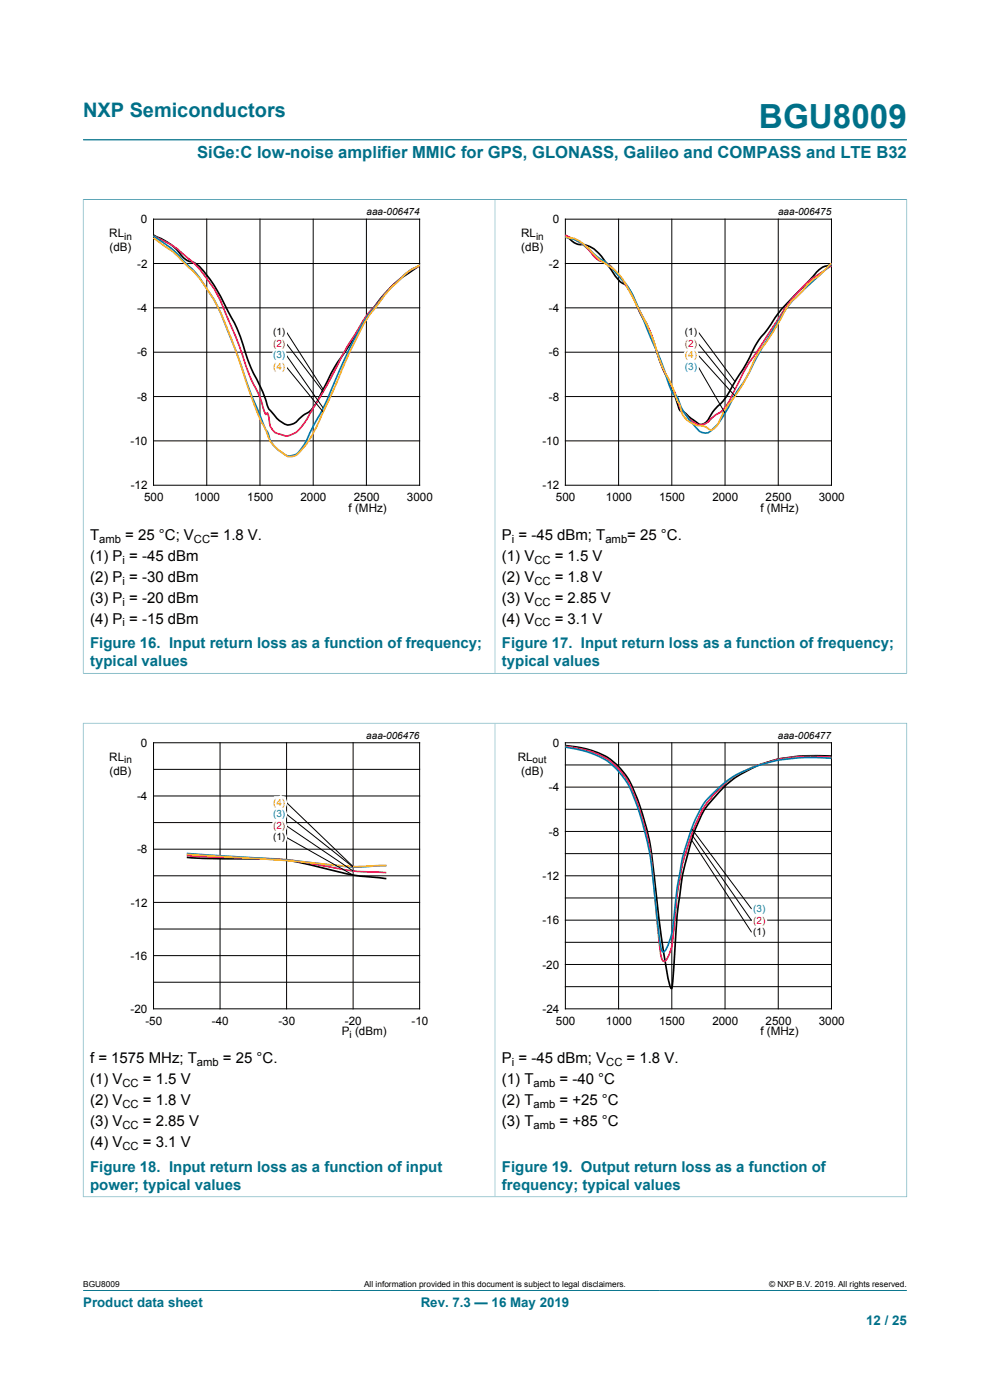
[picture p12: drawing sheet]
<svg xmlns="http://www.w3.org/2000/svg" width="210mm" height="297mm" viewBox="0 0 210 297" stroke-linecap="round" stroke-linejoin="round" font-family="sans-serif">
<path d="M17.6 29.7h174.8M17.6 42.3h174.8M17.6 42.3v100.6M105 42.3v100.5M192.4 42.3v100.6M17.6 142.8h174.8M17.6 153.4h174.8M17.6 153.3v100.7M105 153.4v100.5M192.4 153.3v100.7M17.6 253.9h174.8M17.6 273.8h174.8" fill="none" stroke="#007088" stroke-width=".21"/>
<g fill="none" stroke="#000" stroke-width=".21">
<path d="M32.6 46.5h56.4v56.4h-56.4zM32.6 55.9h56.4M43.9 46.5v56.4M55.1 46.5v56.4M66.4 46.5v56.4M77.7 46.5v56.4M119.9 46.5h56.5v56.4h-56.5zM119.9 55.9h56.5M131.2 46.5v56.4M142.5 46.5v56.4M153.8 46.5v56.4M165.1 46.5v56.4"/>
<path d="M32.6 74.7h56.4M32.6 65.3h56.4M60.8 70.5l7.8 12.1M60.8 73l7.8 10.1M60.8 75.4l7.8 11.2M60.8 77.9l7.8 9.5M119.9 74.7h56.5M119.9 65.3h56.5M148.2 70.5l7.7 10.5M148.2 73l7.7 9.6M148.2 75.4l7.7 8.6M148.2 77.9l5.6 9.7"/>
<path d="M32.6 93.5h56.4M32.6 84.1h56.4M119.9 93.5h56.5M119.9 84.1h56.5M32.6 157.6h56.4v56.4h-56.4zM46.7 157.6v56.4M60.8 157.6v56.4M74.9 157.6v56.4M119.9 157.6h56.5v56.4h-56.5zM131.2 157.6v56.4M142.5 157.6v56.4M153.8 157.6v56.4"/>
<path d="M165.1 157.6v56.4M32.6 174.5h56.4M32.6 168.9h56.4M32.6 163.2h56.4M60.8 170.3l14.1 13.5M60.8 172.7l14.1 11.2M60.8 175.2l14.1 9.6M60.8 177.7l14.1 7.9M119.9 176.4h56.5M119.9 171.7h56.5M119.9 167h56.5M119.9 162.3h56.5"/>
<path d="M146.7 175.8l12.7 17M146.7 177l12.7 18.3M146.7 178.3l12.7 19.5M32.6 197.1h56.4M32.6 191.4h56.4M32.6 185.8h56.4M32.6 180.1h56.4M119.9 185.8h56.5M119.9 199.9h56.5M119.9 195.2h56.5M119.9 190.5h56.5M119.9 181.1h56.5"/>
<path d="M32.6 208.4h56.4M32.6 202.7h56.4M119.9 209.3h56.5M119.9 204.6h56.5"/>
</g>
<path d="M32.6 49.9a13.4 13.4 0 0 1 6.3 4.7 3.8 3.8 0 0 0 2.2 1.1 17.1 17.1 0 0 1 4.6 5.3l1.2 2a62.9 62.9 0 0 1 4.9 10.8 64.6 64.6 0 0 0 4.1 9.7l.5 1.5a4.9 4.9 0 0 0 1.8 3.2l1.5 1.3a2.41 2.41 0 0 0 3.6-.5l.9-.8a7.1 7.1 0 0 0 3.7-4.4 52.3 52.3 0 0 1 6.3-10.7l2.3-3.5a44.1 44.1 0 0 1 7.2-9.4l1.6-1.4 3.7-2.5M119.9 50.1l.5 .2a4 4 0 0 0 3.2 1.6 6.3 6.3 0 0 1 4.5 3.2l.9 1.2a15.8 15.8 0 0 0 3 3.8l.2 .1a6.8 6.8 0 0 1 2.6 4l.9 2.1a35.3 35.3 0 0 1 4.2 10.2l.7 1.8a43.2 43.2 0 0 1 3.6 8.7l.2 .2h.4l2.7 2.2a1.56 1.56 0 0 0 1.5 .6 1.56 1.56 0 0 0 1.3-1.1 12.5 12.5 0 0 1 3.1-3.8l1.9-3.1a69.5 69.5 0 0 0 5.3-9.3l2.2-2.9a54.3 54.3 0 0 1 9.1-10.5 8.6 8.6 0 0 1 3.1-2.8l.5-.1 .9-.5M119.9 158.2a19.6 19.6 0 0 1 9.8 3 16.2 16.2 0 0 1 5.5 8.4 60.6 60.6 0 0 1 3.7 17.7 186.1 186.1 0 0 0 3.2 22l.2 .4h.2l.6-6.7a122.6 122.6 0 0 1 2.1-19.2 40.9 40.9 0 0 1 4.4-12.3 25.8 25.8 0 0 1 7.8-7.4 27.3 27.3 0 0 1 14.9-3.8l4.1 .1M39.6 181.9l4 .2 6.6 .1a58.3 58.3 0 0 1 15 1.1l4 1a48.5 48.5 0 0 0 12.1 2l.7 .1" fill="none" stroke="#000" stroke-width=".35"/>
<path d="M32.6 50.1a21.9 21.9 0 0 1 7.6 4.9 30.2 30.2 0 0 1 8.2 12.7 99.1 99.1 0 0 1 4.5 11.8l.9 2.1a19.4 19.4 0 0 1 2.2 5.6l.4 .7 .3-.3 .3 1.1a3.1 3.1 0 0 0 2.7 3.5 3.2 3.2 0 0 0 3.6-.9 48.2 48.2 0 0 0 4.4-6.7l2.2-4a96.8 96.8 0 0 1 8.7-14.7l.9-.9a33.4 33.4 0 0 1 8.1-7.9l1.4-.8M119.9 49.9a13.4 13.4 0 0 1 6.3 4.7 3.8 3.8 0 0 0 2.3 1.1 17.1 17.1 0 0 1 4.6 5.3l1.1 2a62.9 62.9 0 0 1 4.9 10.8 64.6 64.6 0 0 0 4.1 9.7l.6 1.5a4.9 4.9 0 0 0 1.8 3.2l1.4 1.3a2.41 2.41 0 0 0 3.7-.5l.8-.8a7.1 7.1 0 0 0 3.8-4.4 52.3 52.3 0 0 1 6.3-10.7l2.2-3.5a44.1 44.1 0 0 1 7.2-9.4l1.7-1.4 3.7-2.5M119.9 158.3a19.5 19.5 0 0 1 9.8 3.4 16.2 16.2 0 0 1 5.2 7.9 59.7 59.7 0 0 1 3.8 18.4l.5 5.5a68.3 68.3 0 0 0 1.3 10.1l.2 .3a1.15 1.15 0 0 0 1.1-1.1l.3-.6a30.4 30.4 0 0 0 1.1-7.9l.5-5.1a55.3 55.3 0 0 1 3.1-12.5 22.1 22.1 0 0 1 11.1-13.2 33.8 33.8 0 0 1 17.6-2.9h.9M39.6 181.5l10.6 .4a83.9 83.9 0 0 1 21.5 2.4 48.8 48.8 0 0 0 9.5 .8h.8" fill="none" stroke="#ed1556" stroke-width=".35"/>
<path d="M32.6 50.1a26.1 26.1 0 0 1 7.2 6.2 22.5 22.5 0 0 1 4.8 6.1l.3 .3a84 84 0 0 1 5.4 12.3 155 155 0 0 0 6.2 16.4l.2 .2a7.6 7.6 0 0 0 1.8 3.5l1.2 .8a2.59 2.59 0 0 0 4-.4 23.1 23.1 0 0 0 2.7-5.1 112.3 112.3 0 0 0 6.4-13.6 54.5 54.5 0 0 1 6.2-11l.2-.3a37.5 37.5 0 0 1 8.4-8.5l1.4-.8M119.9 50.3a10.9 10.9 0 0 1 6.3 3.8l1 .8a14 14 0 0 1 4.4 4.1 17.5 17.5 0 0 1 4.1 7l1.4 3.3a105.4 105.4 0 0 1 4.7 12.1l.3 .8a2.14 2.14 0 0 0 1 1.6h.1a6.6 6.6 0 0 1 1.4 2.8 21 21 0 0 0 3.8 4.9l.4 .2a1.74 1.74 0 0 0 2.3-.5 21.3 21.3 0 0 0 4.2-6.4l3-4.7a148.1 148.1 0 0 1 9-15.4l1.2-1.3 7.9-7.4M119.9 158.5a20 20 0 0 1 9.8 3.6 18 18 0 0 1 5.5 9.1 71.4 71.4 0 0 1 3.7 19.3l.2 1.8a54.1 54.1 0 0 0 1.4 9.5l.2 .2a5.4 5.4 0 0 0 1.6-3.2l.4-2a102 102 0 0 1 2.5-16.4 31.3 31.3 0 0 1 4.8-10.8 23.5 23.5 0 0 1 13.7-8l1.8-.4a46.9 46.9 0 0 1 10.9-.3M39.6 181.1l4 .2a349.9 349.9 0 0 1 30.3 2.6l1.7 .1 6.4-.4" fill="none" stroke="#0082c4" stroke-width=".35"/>
<path d="M32.6 50.5a35.3 35.3 0 0 1 7.2 6 27.8 27.8 0 0 1 6.7 9.2l2.8 6.7 1.9 5.5a74.7 74.7 0 0 0 5.4 13.8 8 8 0 0 0 3.9 4.8 2.31 2.31 0 0 0 3.2-.8 26 26 0 0 0 5-8.6l3.8-8.7a85.6 85.6 0 0 1 6-11.7 53.8 53.8 0 0 1 5.5-6.6l1-1a12.4 12.4 0 0 1 4-2.9M119.9 50.2l.5 .2a6.7 6.7 0 0 1 4.9 2.8 20.7 20.7 0 0 0 5.1 4 26.2 26.2 0 0 1 4.9 8 45.2 45.2 0 0 1 4.6 11l1 2.5 1.6 3.2 1.1 3a5.2 5.2 0 0 1 1 2.8 5.5 5.5 0 0 0 4.7 2.7l.5 .2a1.25 1.25 0 0 0 1.7 .3l.8-.9a21.5 21.5 0 0 1 3.8-6.2l1.5-2.3 1.5-2.9a20.2 20.2 0 0 1 3.7-6.4l2.7-4.4a12.7 12.7 0 0 1 4.1-5.4l.5-.5a13.5 13.5 0 0 1 4-3.8l2.3-2.2M39.6 181.2l5.6 .4a496.1 496.1 0 0 1 29.7 2.2l7.1-.2" fill="none" stroke="#fcb316" stroke-width=".35"/>
<text font-size="7.1" fill="#007088" x="161" y="27.2">BGU8009</text>
<text font-size="4.2" fill="#007088" x="17.6" y="24.8">NXP Semiconductors</text>
<text font-size="3.5" fill="#007088" x="41.8" y="33.5">SiGe:C low-noise amplifier MMIC for GPS, GLONASS, Galileo and COMPASS and LTE B32</text>
<g font-size="3.2">
<text x="19.1" y="114.5">T</text>
<text x="19.1" y="119">(1) P = -45 dBm</text>
<text x="26.6" y="114.5">= 25 °C; V</text>
<text x="44.6" y="114.5">= 1.8 V.</text>
<text x="106.5" y="114.5">P = -45 dBm; T</text>
<text x="106.5" y="119">(1) V</text>
<text x="117.7" y="119">= 1.5 V</text>
<text x="133.1" y="114.5">= 25 °C.</text>
<text x="19.1" y="123.4">(2) P = -30 dBm</text>
<text x="106.5" y="123.4">(2) V</text>
<text x="117.7" y="123.4">= 1.8 V</text>
<text x="19.1" y="127.8">(3) P = -20 dBm</text>
<text x="106.5" y="127.8">(3) V</text>
<text x="117.7" y="127.8">= 2.85 V</text>
<text x="19.1" y="132.3">(4) P = -15 dBm</text>
<text x="106.5" y="132.3">(4) V</text>
<text x="117.7" y="132.3">= 3.1 V</text>
<text x="19.1" y="225.6">f = 1575 MHz; T</text>
<text x="47.3" y="225.6">= 25 °C.</text>
<text x="106.5" y="225.6">P = -45 dBm; V</text>
<text x="132.9" y="225.6">= 1.8 V.</text>
<text x="19.1" y="230">(1) V</text>
<text x="30.3" y="230">= 1.5 V</text>
<text x="106.5" y="230">(1) T</text>
<text x="118.7" y="230">= -40 °C</text>
<text x="19.1" y="234.5">(2) V</text>
<text x="19.1" y="238.9">(3) V</text>
<text x="30.3" y="234.5">= 1.8 V</text>
<text x="30.3" y="238.9">= 2.85 V</text>
<text x="106.5" y="234.5">(2) T</text>
<text x="106.5" y="238.9">(3) T</text>
<text x="118.7" y="234.5">= +25 °C</text>
<text x="118.7" y="238.9">= +85 °C</text>
<text x="19.1" y="243.4">(4) V</text>
<text x="30.3" y="243.4">= 3.1 V</text>
</g>
<g font-size="3.2" fill="#007088">
<text x="19.1" y="137.5">Figure 16. Input return loss as a function of frequency;</text>
<text x="106.5" y="137.5">Figure 17. Input return loss as a function of frequency;</text>
<text x="19.1" y="141.3">typical values</text>
<text x="106.5" y="141.3">typical values</text>
<text x="19.1" y="248.6">Figure 18. Input return loss as a function of input</text>
<text x="106.5" y="248.6">Figure 19. Output return loss as a function of</text>
<text x="19.1" y="252.4">power; typical values</text>
<text x="106.5" y="252.4">frequency; typical values</text>
</g>
<g font-size="2.8" fill="#007088">
<text x="17.6" y="277.3">Product data sheet</text>
<text x="89.2" y="277.3">Rev. 7.3 — 16 May 2019</text>
<text x="183.7" y="281">12 / 25</text>
</g>
<g font-size="2.5">
<text x="29.9" y="47.4">0</text>
<text x="117.3" y="47.4">0</text>
<text x="23.2" y="50.4">RL</text>
<text x="23.2" y="53.3">(dB)</text>
<text x="110.5" y="50.4">RL</text>
<text x="110.6" y="53.3">(dB)</text>
<text x="29.1" y="56.8">-2</text>
<text x="116.5" y="56.8">-2</text>
<text x="29.1" y="66.2">-4</text>
<text x="116.4" y="66.2">-4</text>
<text x="29.1" y="75.6">-6</text>
<text x="116.4" y="75.6">-6</text>
<text x="29.1" y="85">-8</text>
<text x="116.4" y="85">-8</text>
<text x="27.7" y="94.4">-10</text>
<text x="115.1" y="94.4">-10</text>
<text x="27.7" y="103.8">-12</text>
<text x="30.6" y="106.3">500</text>
<text x="41.2" y="106.3">1000</text>
<text x="52.5" y="106.3">1500</text>
<text x="63.7" y="106.3">2000</text>
<text x="75" y="106.3">2500</text>
<text x="86.3" y="106.3">3000</text>
<text x="115.1" y="103.8">-12</text>
<text x="117.9" y="106.3">500</text>
<text x="128.5" y="106.3">1000</text>
<text x="139.8" y="106.3">1500</text>
<text x="151.1" y="106.3">2000</text>
<text x="162.4" y="106.3">2500</text>
<text x="173.7" y="106.3">3000</text>
<text x="74" y="108.6">f (MHz)</text>
<text x="161.3" y="108.6">f (MHz)</text>
<text x="23.2" y="161.5">RL</text>
<text x="29.9" y="158.5">0</text>
<text x="109.8" y="161.5">RL</text>
<text x="117.3" y="158.5">0</text>
<text x="23.2" y="164.4">(dB)</text>
<text x="110.6" y="164.4">(dB)</text>
<text x="116.4" y="167.9">-4</text>
<text x="29.1" y="169.7">-4</text>
<text x="116.4" y="177.3">-8</text>
<text x="29.1" y="181">-8</text>
<text x="115.1" y="186.7">-12</text>
<text x="27.7" y="192.3">-12</text>
<text x="115.1" y="196.1">-16</text>
<text x="27.7" y="203.6">-16</text>
<text x="115.1" y="205.5">-20</text>
<text x="27.7" y="214.9">-20</text>
<text x="115.1" y="214.9">-24</text>
<text x="30.8" y="217.4">-50</text>
<text x="45" y="217.4">-40</text>
<text x="59.1" y="217.4">-30</text>
<text x="72.5" y="219.7">P (dBm)</text>
<text x="73.2" y="217.4">-20</text>
<text x="87.3" y="217.4">-10</text>
<text x="117.9" y="217.4">500</text>
<text x="128.5" y="217.4">1000</text>
<text x="139.8" y="217.4">1500</text>
<text x="151.1" y="217.4">2000</text>
<text x="161.3" y="219.7">f (MHz)</text>
<text x="162.4" y="217.4">2500</text>
<text x="173.7" y="217.4">3000</text>
</g>
<g font-size="2.4">
<text x="21.1" y="115.1">amb</text>
<text x="26" y="119.6">i</text>
<text x="41.1" y="115.1">CC</text>
<text x="108.6" y="115.1">i</text>
<text x="113.4" y="119.6">CC</text>
<text x="128.4" y="115.1">amb</text>
<text x="26" y="124">i</text>
<text x="113.4" y="124">CC</text>
<text x="26" y="128.5">i</text>
<text x="113.4" y="128.5">CC</text>
<text x="26" y="132.9">i</text>
<text x="113.4" y="132.9">CC</text>
<text x="41.8" y="226.2">amb</text>
<text x="108.6" y="226.2">i</text>
<text x="128.6" y="226.2">CC</text>
<text x="26" y="230.6">CC</text>
<text x="113.2" y="230.6">amb</text>
<text x="26" y="235.1">CC</text>
<text x="26" y="239.5">CC</text>
<text x="113.2" y="235.1">amb</text>
<text x="113.2" y="239.5">amb</text>
<text x="26" y="244">CC</text>
</g>
<g font-size="2.1">
<text x="77.7" y="45.7">aaa-006474</text>
<text x="165" y="45.7">aaa-006475</text>
<text x="26.3" y="50.9">in</text>
<text x="113.7" y="50.9">in</text>
<text x="57.9" y="71.1">(1)</text>
<text x="145.3" y="71.1">(1)</text>
<text x="26.3" y="161.9">in</text>
<text x="77.7" y="156.8">aaa-006476</text>
<text x="113" y="161.9">out</text>
<text x="165" y="156.8">aaa-006477</text>
<text x="57.9" y="178.3">(1)</text>
<text x="159.8" y="198.4">(1)</text>
<text x="74.2" y="220.2">i</text>
</g>
<g font-size="2.1" fill="#ed1556">
<text x="57.9" y="73.6">(2)</text>
<text x="145.3" y="73.6">(2)</text>
<text x="57.9" y="175.8">(2)</text>
<text x="159.8" y="195.9">(2)</text>
</g>
<g font-size="2.1" fill="#0082c4">
<text x="57.9" y="76">(3)</text>
<text x="145.3" y="78.5">(3)</text>
<text x="57.9" y="173.4">(3)</text>
<text x="159.8" y="193.5">(3)</text>
</g>
<g font-size="2.1" fill="#fcb316">
<text x="145.3" y="76">(4)</text>
<text x="57.9" y="78.5">(4)</text>
<text x="57.9" y="170.9">(4)</text>
</g>
<g font-size="1.8">
<text x="17.6" y="273.1">BGU8009</text>
<text x="77.2" y="273.1">All information provided in this document is subject to legal disclaimers.</text>
<text x="163.2" y="273.1">© NXP B.V. 2019. All rights reserved.</text>
</g>
</svg>
